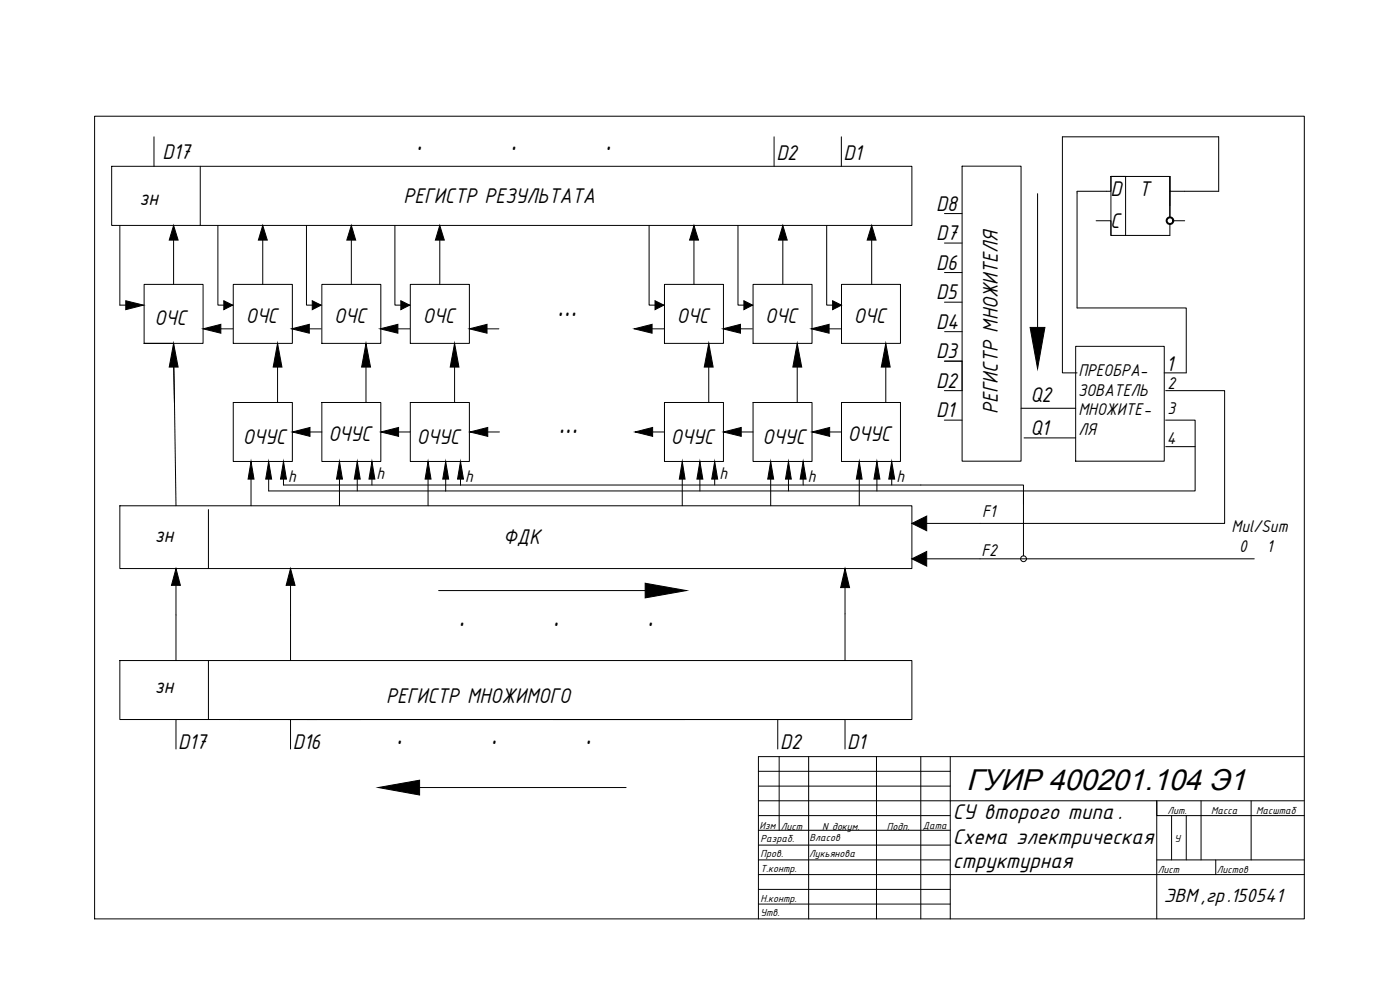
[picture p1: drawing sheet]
<svg xmlns="http://www.w3.org/2000/svg" width="420mm" height="297mm" viewBox="0 0 420 297" stroke-linecap="round" stroke-linejoin="round" font-family="sans-serif">
<!-- layer: 0 -->
<g fill="none" stroke="#000" stroke-width=".3">
<path d="M28.4 34.9h363v240.8h-363zM33.5 49.9h240.2v17.7h-240.2zM60.1 49.9v17.7M288.7 49.9h17.7v88.5h-17.7zM43.3 85.3h17.6v17.7h-17.6zM70 85.3h17.7v17.7h-17.7zM96.6 85.3h17.7v17.7h-17.7zM123.1 85.3h17.8v17.7h-17.8zM199.4 85.3h17.7v17.7h-17.7zM226 85.3h17.7v17.7h-17.7zM252.5 85.3h17.7v17.7h-17.7zM322.8 103.9h26.6v34.5h-26.6z"/>
<path d="M70 120.8h17.7v17.7h-17.7zM96.6 120.8h17.7v17.7h-17.7zM123.1 120.8h17.8v17.7h-17.8zM199.4 120.8h17.7v17.7h-17.7zM226 120.8h17.7v17.7h-17.7zM252.5 120.8h17.7v17.7h-17.7zM36 151.8h237.7v18.8h-237.7zM36 198.2h237.7v17.7h-237.7zM227.6 231.4h57.6M227.6 235.9h57.6M233.8 227v22.1M242.7 227v48.7"/>
<path d="M263 227v48.7M276.3 227v48.7M285.2 227v48.7M391.4 227h-163.8v48.7M227.6 240.3h163.8M227.6 244.7h57.6M227.6 249.1h57.6M227.6 253.6h57.6M227.6 258h57.6M347.2 258h44.2M351.6 244.7v13.3M356 244.7v13.3"/>
<path d="M360.5 240.3v17.7M364.9 258v4.4M375.5 240.3v17.7M391.4 244.7h-44.2v-4.4v35.4M227.6 262.4h163.8M227.6 266.9h57.6M227.6 271.3h57.6"/>
</g>
<g fill="none" stroke="#000" stroke-width=".3">
<path d="M232.3 41v8.9M252.5 41v8.9M311.4 58.1v40.1M318.8 41v70.9h4.4M333.4 52.9h4.4h-4.4v17.7h17.7v-3.4M333.4 52.9v4.5h-10.2v35M333.4 52.9h4.4M351.1 52.9h-13.3v17.7M351.1 52.9v12.3M365.7 41v16.4h-14.6v-4.5M36 67.7v23.9h1.7M52.1 72v13.3"/>
<path d="M65.4 67.7v23.9h4.4M78.9 72v13.3M92 67.7v23.9h4.4M105.4 72v13.3M118.5 67.7v23.9h4.5M132 72v13.3M194.8 67.7v23.9h4.4M208.3 72v13.3M221.5 67.7v23.9h4.4M234.9 72v13.3M248.1 67.7v23.9h4.4M261.6 72v13.3"/>
<path d="M283.4 72.9h5.3M283.4 64.1h5.3M329 66.2h4.4v4.4M352.1 66.2h3.4M66.3 98.7h3.5M92.8 98.7h3.6M119.4 98.7h3.6M146.2 98.7h3.5M195.7 98.7h3.5M222.2 98.7h3.6M248.8 98.7h3.6M283.4 90.7h5.3"/>
<path d="M283.4 81.8h5.3M283.5 99.5h5.3M43.3 103h8.8l.7 48.8M52.1 110.1l.3 10.7M83.3 110.1v10.7M109.8 110.1v10.7M136.4 110.1v10.7M212.7 110.1v10.7M239.3 110.1v10.7M265.8 110.1v10.7M283.4 117.2h5.3M283.5 108.4h5.3"/>
<path d="M349.4 111.9h6.6M349.8 117.2h17.7v39.8h-73.4M93 129.6h3.6M119.6 129.6h3.5M146.4 129.6h3.5M195.9 129.6h3.5M222.4 129.6h3.6M249 129.6h3.5M283.4 126.1h5.3M306.4 122.5h16.4M307.3 131.4h15.5M349.8 126.1h8.9v21.2h-224.9v-3.6"/>
<path d="M349.8 134h8.9M62.6 152.9v17.7M75.3 143.7v8.1M80.6 143.7v3.6M85.1 143.7v1.8M101.9 143.7v8.1M107.2 143.7v3.6M111.6 143.7v1.8M128.5 143.7v8.1M138.2 143.7v1.8h138.1M204.8 143.7v8.1M210 143.7v3.6"/>
<path d="M214.5 143.7v1.8M231.3 143.7v8.1M236.6 143.7v3.6M241 143.7v1.8M257.9 143.7v8.1M263.2 143.7v3.6M267.6 143.7v1.8M307.2 148.2v18.6M52.8 175.6v22.6M87.2 175.6v22.6M131.6 177.2h62M253.6 176.3v21.9"/>
<path d="M294.1 167.7h82.3M62.6 198.2v17.7M71.7 215.9h23.5M87.2 215.9v8.8M92.1 215.9h161.5v8.8M233.4 215.9v8.8M125.9 236.3h62"/>
<circle cx="307.2" cy="167.6" r=".87"/>
</g>
<g fill="#000" stroke="#000" stroke-width=".3">
<path d="M52.1 67.6l1.4 4.4h-2.7zM78.9 67.6l1.3 4.4h-2.7zM105.4 67.6l1.4 4.4h-2.7zM132 67.6l1.3 4.4h-2.6zM208.3 67.6l1.3 4.4h-2.6zM234.9 67.6l1.3 4.4h-2.6zM261.6 67.6l1.3 4.4h-2.6zM37.7 90.2l5.4 1.4-5.4 1.3zM60.9 98.7l5.4-1.4v2.7zM67.2 90.2l2.6 1.4-2.6 1.3zM87.5 98.7l5.3-1.4v2.7zM93.7 90.2l2.7 1.4-2.7 1.3z"/>
<path d="M114.1 98.7l5.3-1.4v2.7zM120.3 90.2l2.7 1.4-2.7 1.3zM140.9 98.7l5.3-1.4v2.7zM190.4 98.7l5.3-1.4v2.7zM196.6 90.2l2.6 1.4-2.6 1.3zM216.9 98.7l5.3-1.4v2.7zM223.3 90.2l2.6 1.4-2.6 1.3zM243.5 98.7l5.3-1.4v2.7zM249.9 90.2l2.6 1.4-2.6 1.3zM309.1 98.2h4.5l-2.2 12.4zM52.1 103l1.4 7.1h-2.7zM83.3 103l1.3 7.1h-2.6z"/>
<path d="M109.8 103l1.4 7.1h-2.7zM136.4 103l1.3 7.1h-2.6zM212.7 103l1.3 7.1h-2.6zM239.3 103l1.3 7.1h-2.7zM265.8 103l1.4 7.1h-2.7zM87.7 129.6l5.3-1.3v2.6zM114.3 129.6l5.3-1.3v2.6zM141 129.6l5.4-1.3v2.6zM190.6 129.6l5.3-1.3v2.6zM217.1 129.6l5.3-1.3v2.6zM243.7 129.6l5.3-1.3v2.6zM75.3 138.5l.9 5.2h-1.7z"/>
<path d="M80.6 138.5l.9 5.2h-1.8zM85.1 138.5l.9 5.2h-1.8zM101.9 138.5l.9 5.2h-1.8zM107.2 138.5l.9 5.2h-1.8zM111.6 138.5l.9 5.2h-1.8zM128.5 138.5l.9 5.2h-1.8zM133.8 138.5l.8 5.2h-1.7zM138.2 138.5l.9 5.2h-1.8zM204.8 138.5l.8 5.2h-1.7zM210 138.5l.9 5.2h-1.7zM214.5 138.5l.9 5.2h-1.8zM231.3 138.5l.9 5.2h-1.8z"/>
<path d="M236.6 138.5l.9 5.2h-1.8zM241 138.5l.9 5.2h-1.8zM257.9 138.5l.8 5.2h-1.7zM263.2 138.5l.9 5.2h-1.8zM267.6 138.5l.9 5.2h-1.8zM273.7 157l4.4-2.2v4.4zM52.8 170.6l1.3 5h-2.6zM87.2 170.6l1.3 5h-2.6zM193.6 175l12.4 2.2-12.4 2.2zM253.6 170.6l1.4 5.7h-2.7zM273.7 167.7l4.4-2.2v4.4zM113.5 236.3l12.4-2.2v4.4z"/>
</g>
<path d="M46.2 41v8.9M318.8 41h46.9M323.2 92.4h32.8v19.5M283.4 108.4h5.3v8.8M80.6 147.3h53.2M85.1 145.5h53.1M273.7 157h20.4M276.3 145.5h30.9v5.6M273.7 167.7h20.4M52.8 215.9v8.8M86.3 215.9h22.1M166 215.9h39.8" fill="none" stroke="#000" stroke-width=".3"/>
<!-- layer: 0 -->
<circle cx="351.1" cy="66.2" r=".99" fill="none" stroke="#000" stroke-width=".59"/>
<g font-size="11">
<text x="124.9" y="45">.</text>
<text x="153.2" y="45">.</text>
<text x="181.6" y="45">.</text>
<text x="167.2" y="94.8">...</text>
<text x="167.6" y="129.8">...</text>
<text x="137.6" y="187.8">.</text>
<text x="165.9" y="187.8">.</text>
<text x="194.3" y="187.8">.</text>
<text x="118.9" y="223.2">.</text>
<text x="147.3" y="223.2">.</text>
<text x="175.6" y="223.2">.</text>
</g>
<text font-size="9" x="290.1" y="236.9">ГУИР 400201.104 Э1</text>
<g font-size="7.1">
<text x="286" y="245.7">СУ второго типа .</text>
<text x="286" y="253.1">Схема электрическая</text>
<text x="286" y="260.5">структурная</text>
</g>
<g font-size="6.9">
<text x="48.8" y="47.6">D17</text>
<text x="233" y="48">D2</text>
<text x="253.2" y="48">D1</text>
<text x="333.3" y="58.8">D</text>
<text x="341.7" y="58.9">T</text>
<text x="41.9" y="61.4">зн</text>
<text x="121.1" y="60.9">РЕГИСТР РЕЗУЛЬТАТА</text>
<text x="281" y="63.2">D8</text>
<text x="333.2" y="68.5">С</text>
<text x="281" y="72">D7</text>
<text x="281" y="80.9">D6</text>
<text x="281" y="89.8">D5</text>
<text x="46.4" y="97.4">ОЧС</text>
<text x="73.7" y="96.8">ОЧС</text>
<text x="100.3" y="96.8">ОЧС</text>
<text x="126.9" y="96.8">ОЧС</text>
<text x="203.1" y="96.8">ОЧС</text>
<text x="229.7" y="96.8">ОЧС</text>
<text x="256.3" y="96.8">ОЧС</text>
<text x="281" y="98.6">D4</text>
<text x="281" y="107.5">D3</text>
<text x="350" y="111.2">1</text>
<text x="280.9" y="116.3">D2</text>
<text x="280.9" y="125.2">D1</text>
<text x="299.5" y="124.1" transform="rotate(-90 299.5 124.1)">РЕГИСТР МНОЖИТЕЛЯ</text>
<text x="309.3" y="120.7">Q2</text>
<text x="309.3" y="130.5">Q1</text>
<text x="72.8" y="133.1">ОЧУС</text>
<text x="98.5" y="132.3">ОЧУС</text>
<text x="125.1" y="133.1">ОЧУС</text>
<text x="201.4" y="133.1">ОЧУС</text>
<text x="228.8" y="133.1">ОЧУС</text>
<text x="254.5" y="132.3">ОЧУС</text>
<text x="46.5" y="162.6">зн</text>
<text x="151" y="163.3">ФДК</text>
<text x="46.5" y="207.9">зн</text>
<text x="115.9" y="210.9">РЕГИСТР МНОЖИМОГО</text>
<text x="53.5" y="224.7">D17</text>
<text x="87.9" y="224.7">D16</text>
<text x="234.1" y="224.7">D2</text>
<text x="254.3" y="224.7">D1</text>
</g>
<text font-size="6.4" x="349.3" y="270.7">ЭВМ ,гр.150541</text>
<g font-size="5.5">
<text x="323.6" y="112.8">ПРЕОБРА-</text>
<text x="323.6" y="118.7">ЗОВАТЕЛЬ</text>
<text x="350.4" y="116.6">2</text>
<text x="323.6" y="124.6">МНОЖИТЕ-</text>
<text x="350.3" y="124.3">3</text>
<text x="323.6" y="130.5">ЛЯ</text>
<text x="350.2" y="133.1">4</text>
<text x="113" y="143.7">h</text>
<text x="215.9" y="143.7">h</text>
<text x="86.5" y="144.6">h</text>
<text x="139.6" y="144.6">h</text>
<text x="242.4" y="144.6">h</text>
<text x="269" y="144.6">h</text>
<text x="294.8" y="155.3">F1</text>
<text x="369.6" y="159.7">Mul/Sum</text>
<text x="294.5" y="166.8">F2</text>
<text x="371.9" y="165.6">0</text>
<text x="380.2" y="165.6">1</text>
</g>
<g font-size="3.4">
<text x="350.4" y="244.3">Лит.</text>
<text x="363.5" y="244.3">Масса</text>
<text x="377" y="244.3">Масштаб</text>
<text x="228" y="248.8">Изм</text>
<text x="234.4" y="248.9">Лист</text>
<text x="246.7" y="248.9">N докум.</text>
<text x="266.2" y="248.9">Подп.</text>
<text x="276.9" y="248.8">Дата</text>
<text x="228.2" y="257.2">Пров.</text>
<text x="228.2" y="252.8">Разраб.</text>
<text x="242.9" y="257.1">Лукьянова</text>
<text x="243" y="252.2">Власов</text>
<text x="352.5" y="252.7">У</text>
<text x="228.2" y="261.6">Т.контр.</text>
<text x="347.5" y="262.1">Лист</text>
<text x="365.2" y="262.1">Листов</text>
<text x="228.2" y="274.9">Утв.</text>
<text x="228.2" y="270.5">Н.контр.</text>
</g>
</svg>
